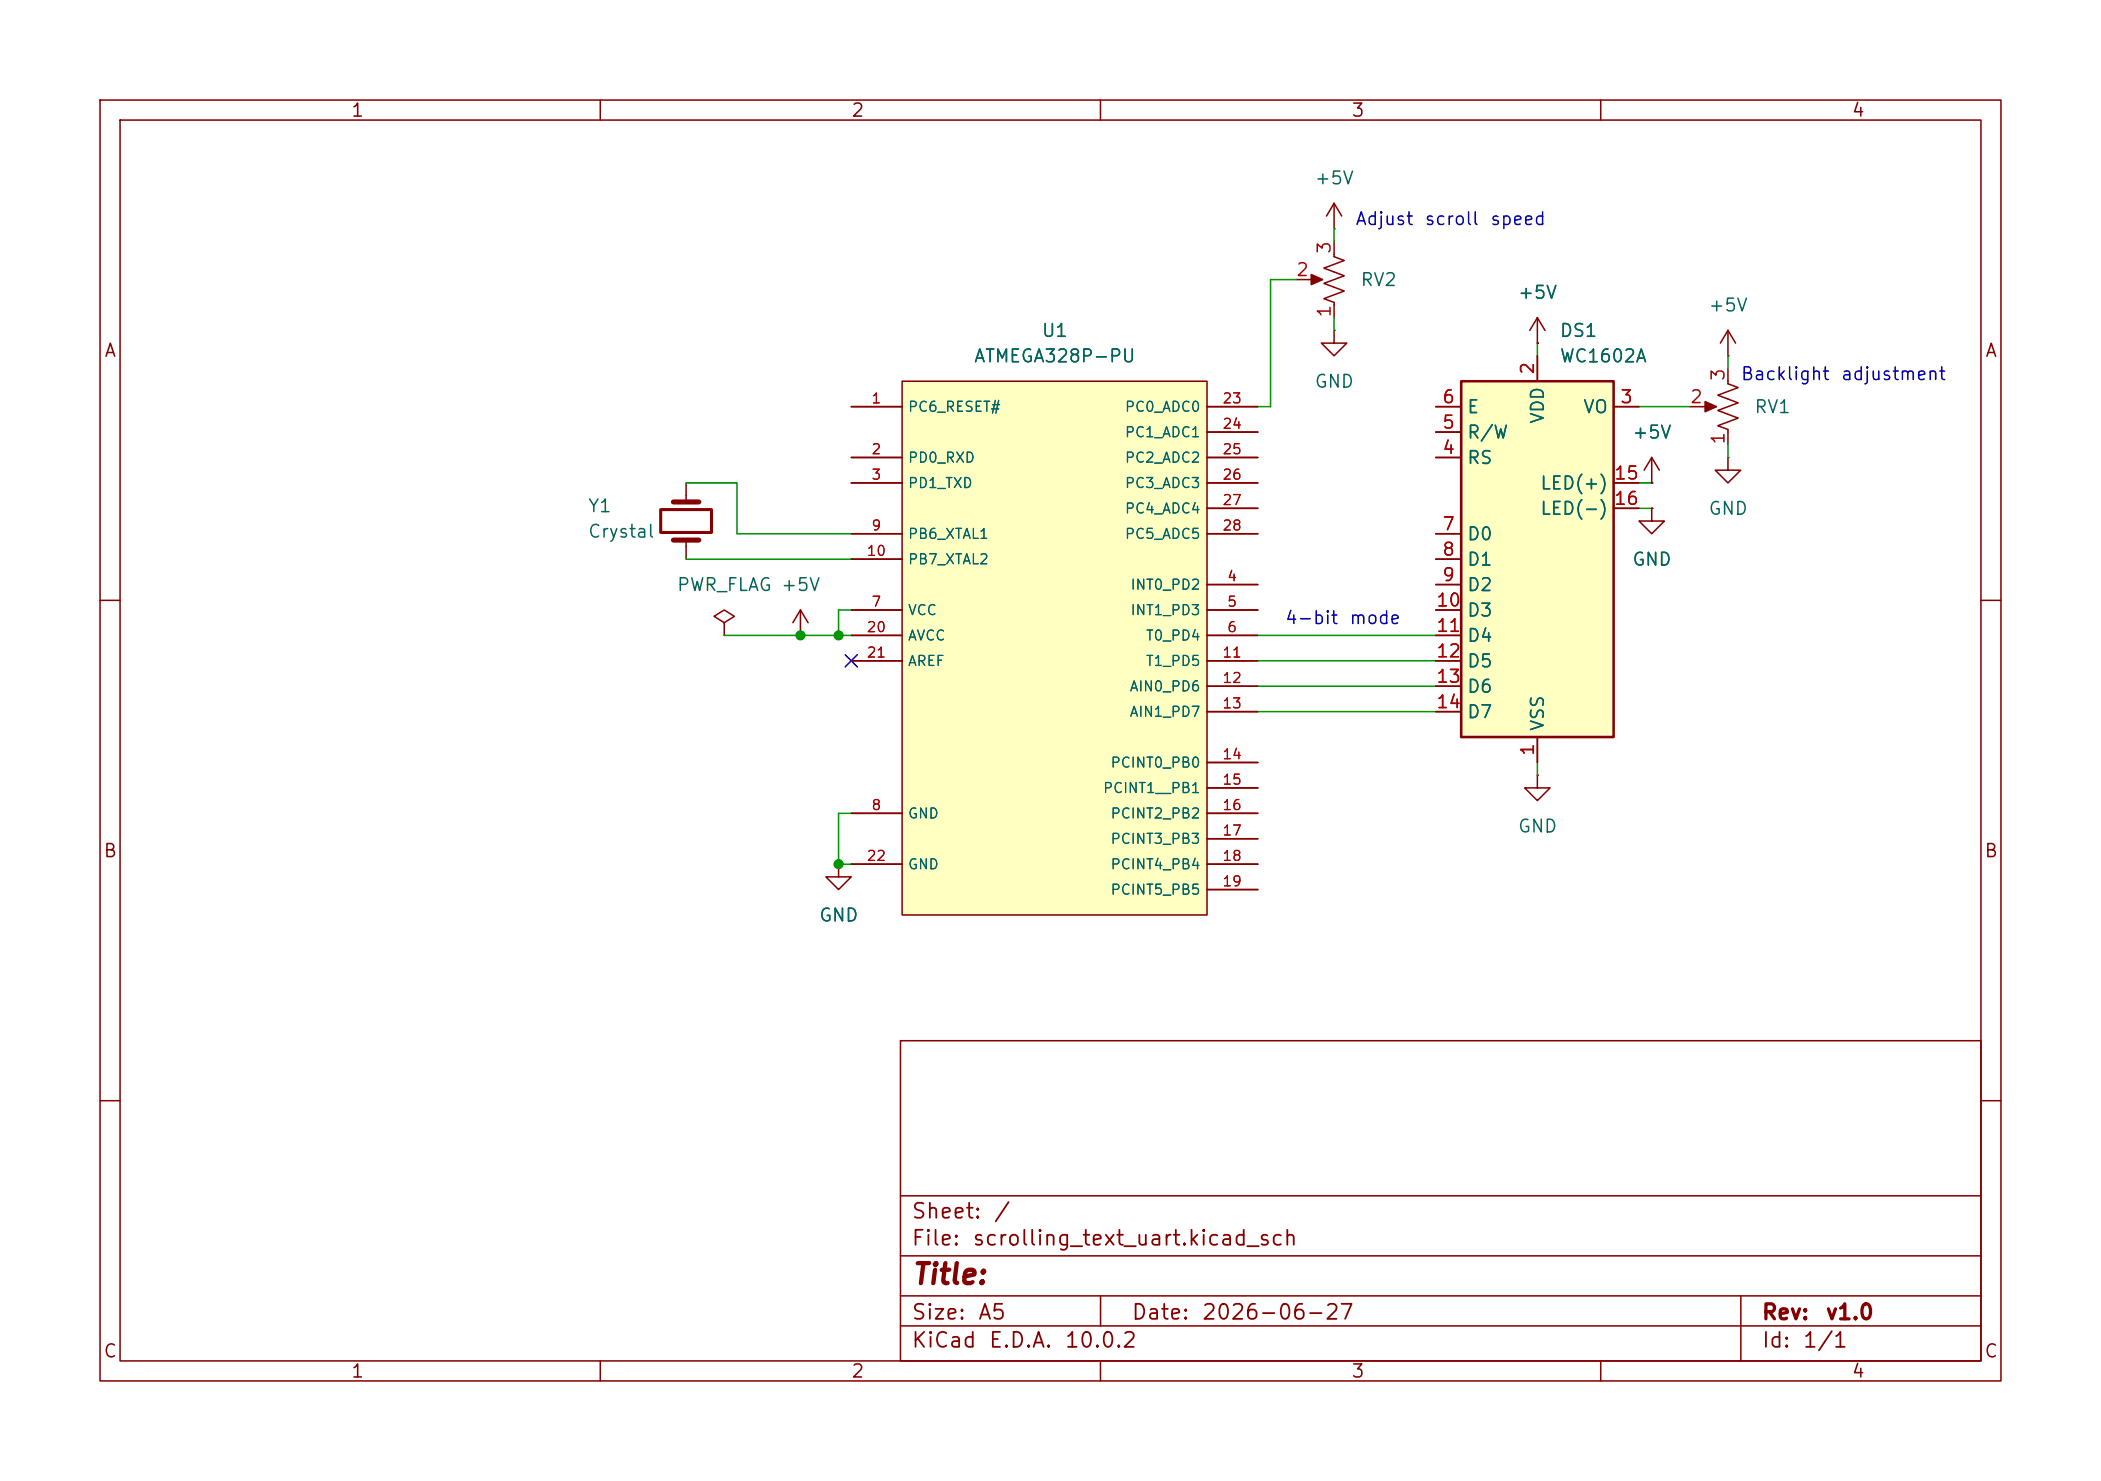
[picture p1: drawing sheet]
<svg xmlns="http://www.w3.org/2000/svg" width="210mm" height="148mm" viewBox="0 0 210 148" stroke-linecap="round" stroke-linejoin="round" font-family="sans-serif">
<g fill="none" stroke="#840000" stroke-width=".15">
<path d="M10 10h190v128h-190zM12 12h186v124h-186zM60 10v2M110 10v2M160 10v2M129.5 27.9h2.3M133.3 24.1v1.6l1.1 .3-2.1 .8 2.1 .8-2.1 .7 2.1 .8-2.1 .7 1 .4v1.6M172.7 35.6h.1M172.7 33l-.7 1.3M172.7 33l.8 1.3M172.7 33v2.6M165.1 50.8v1.3h1.3l-1.3 1.2-1.3-1.2h1.3"/>
<path d="M165.1 50.8h.1M10 60h2M198 60h2M10 110h2M90 104h108v32h-108zM90 119.5h108M198 110h2M60 136v2M90 132.5h108M90 129.5h108M90 125.5h108M110 136v2"/>
<path d="M110 129.5v3M160 136v2M174 129.5v6.5"/>
</g>
<path d="M131.1 27.4l1.1 .5-1.1 .5z" fill="#840000" stroke="#840000" stroke-width=".15"/>
<path d="M146 38.1h15.3v35.6h-15.3z" fill="#ffffc2"/>
<path d="M146 38.1h15.3v35.6h-15.3z" fill="none" stroke="#840000" stroke-width=".25"/>
<g fill="none" stroke="#840000" stroke-width=".15">
<path d="M153.7 35.6v2.5M172.7 36.8v1.6l1 .3-2 .8 2 .8-2 .7 2 .8-2 .7 1 .4v1.6M68.6 48.3v1.9M68.6 54v1.9M143.5 40.6h2.5M143.5 45.7h2.5M143.5 43.2h2.5M143.5 53.3h2.5M143.5 55.9h2.5M143.5 58.4h2.5M161.3 40.6h2.5M161.3 48.3h2.5"/>
<path d="M161.3 50.8h2.5M168.9 40.6h2.3M172.7 45.7v1.3h1.3l-1.3 1.3-1.3-1.3h1.3M172.7 45.7h.1M143.5 61h2.5M143.5 63.5h2.5M143.5 66h2.5M143.5 68.6h2.5M143.5 71.1h2.5M153.7 73.7v2.5"/>
</g>
<path d="M67.3 54h2.5M67.3 50.2h2.5" fill="none" stroke="#840000" stroke-width=".51"/>
<path d="M66 50.9h5.1v2.3h-5.1z" fill="none" stroke="#840000" stroke-width=".3"/>
<path d="M170.4 40.1l1.2 .5-1.2 .5z" fill="#840000" stroke="#840000" stroke-width=".15"/>
<path d="M90.2 38.1h30.4v53.3h-30.4z" fill="#ffffc2"/>
<g fill="none" stroke="#840000" stroke-width=".15">
<path d="M90.2 38.1h30.4v53.3h-30.4zM133.3 33v1.3h1.3l-1.3 1.3-1.2-1.3h1.2M133.3 33h.1M133.3 22.9h.1M133.3 20.3l-.7 1.3M133.3 20.3l.8 1.3M133.3 20.3v2.6M153.7 34.3h.1M153.7 31.8l-.8 1.2M153.7 31.8l.7 1.2M153.7 31.8v2.5M153.7 35.6v2.5"/>
<path d="M85.1 40.6h5.1M85.1 45.7h5.1M85.1 48.3h5.1M85.1 53.3h5.1M85.1 55.9h5.1M120.6 40.6h5.1M120.6 45.7h5.1M120.6 48.3h5.1M120.6 58.4h5.1M120.6 53.3h5.1M120.6 43.2h5.1M120.6 50.8h5.1"/>
<path d="M143.5 40.6h2.5M143.5 45.7h2.5M143.5 58.4h2.5M143.5 53.3h2.5M143.5 55.9h2.5M143.5 43.2h2.5M161.3 40.6h2.5M161.3 48.3h2.5M161.3 50.8h2.5M165.1 48.3h.1M165.1 50.8h.1M165.1 45.7l-.8 1.3"/>
<path d="M165.1 45.7l.8 1.3M165.1 45.7v2.6M72.4 62.2l1-.6-1-.6-1 .6 1 .6v1.3M72.4 63.5h.1M80 63.5h.1M80 61l-.8 1.2M80 61l.8 1.2M80 61v2.5M85.1 61h5.1M85.1 63.5h5.1M85.1 66h5.1M120.6 61h5.1"/>
<path d="M120.6 63.5h5.1M120.6 66h5.1M120.6 68.6h5.1M120.6 71.1h5.1M120.6 76.2h5.1M120.6 78.7h5.1M143.5 61h2.5M143.5 63.5h2.5M143.5 66h2.5M143.5 68.6h2.5M143.5 71.1h2.5M153.7 77.5v1.2h1.2l-1.2 1.3-1.3-1.3h1.3"/>
<path d="M153.7 77.5h.1M153.7 73.7v2.5M83.8 86.4v1.2h1.3l-1.3 1.3-1.3-1.3h1.3M83.8 86.4h.1M85.1 81.3h5.1M85.1 86.4h5.1M120.6 81.3h5.1M120.6 83.8h5.1M120.6 86.4h5.1M120.6 88.9h5.1"/>
</g>
<g fill="none" stroke="#009600" stroke-width=".15">
<path d="M129.5 27.9h-2.5v12.7h-1.3M133.3 22.9v1.2M133.3 31.8v1.2M153.7 34.3v1.3M172.7 35.6v1.2M68.6 48.3h5.1v5h11.4M68.6 55.9h16.5M163.8 40.6h5.1M163.8 48.3h1.3M163.8 50.8h1.3M172.7 44.5v1.2M72.4 63.5h12.7"/>
<path d="M85.1 61h-1.3v2.5M125.7 68.6h17.8M125.7 71.1h17.8M125.7 63.5h17.8M125.7 66h17.8M153.7 76.2v1.3M85.1 81.3h-1.3v5.1h1.3"/>
</g>
<path d="M84.5 65.4l1.2 1.2M85.7 65.4l-1.2 1.2" fill="none" stroke="#000084" stroke-width=".15"/>
<g fill="#009600" stroke="#009600" stroke-width=".1">
<circle cx="83.8" cy="86.4" r=".46"/>
<circle cx="83.8" cy="63.5" r=".46"/>
<circle cx="80" cy="63.5" r=".46"/>
</g>
<text font-size="2" fill="#840000" x="91" y="128.8">Title:</text>
<g font-size="1.5" fill="#840000">
<text x="91" y="124.9">File:</text>
<text x="91" y="122.2">Sheet:</text>
<text x="97.1" y="124.9">scrolling_text_uart.kicad_sch</text>
<text x="99.2" y="122.2">/</text>
<text x="91" y="135.1">KiCad</text>
<text x="91" y="132.3">Size:</text>
<text x="97.7" y="132.3">A5</text>
<text x="98.7" y="135.1">E.D.A.</text>
<text x="106.3" y="135.1">10.0.2</text>
<text x="113" y="132.3">Date:</text>
<text x="120" y="132.3">2026-06-27</text>
<text x="176" y="132.3">Rev:</text>
<text x="176" y="135.1">Id:</text>
<text x="180.1" y="135.1">1/1</text>
<text x="182.4" y="132.3">v1.0</text>
</g>
<g font-size="1.3" fill="#840000">
<text x="35" y="12">1</text>
<text x="85" y="12">2</text>
<text x="135" y="12">3</text>
<text x="185" y="12">4</text>
<text x="10.3" y="36">A</text>
<text x="198.4" y="36">A</text>
<text x="10.3" y="86">B</text>
<text x="198.3" y="86">B</text>
<text x="10.3" y="136">C</text>
<text x="198.3" y="136">C</text>
<text x="35" y="138">1</text>
<text x="85" y="138">2</text>
<text x="135" y="138">3</text>
<text x="185" y="138">4</text>
</g>
<g font-size="1.3" fill="#006464">
<text x="131.3" y="18.8">+5V</text>
<text x="135.9" y="28.9">RV2</text>
<text x="104" y="34">U1</text>
<text x="151.6" y="30.2">+5V</text>
<text x="155.8" y="34">DS1</text>
<text x="170.7" y="31.5">+5V</text>
<text x="97.3" y="36.5">ATMEGA328P-PU</text>
<text x="131.3" y="39.1">GND</text>
<text x="146.6" y="41.6">E</text>
<text x="155.8" y="36.5">WC1602A</text>
<text x="158.2" y="41.6">VO</text>
<text x="175.3" y="41.6">RV1</text>
<text x="146.6" y="46.7">RS</text>
<text x="146.6" y="44.2">R/W</text>
<text x="154.6" y="42.4" transform="rotate(-90 154.6 42.4)">VDD</text>
<text x="163.1" y="44.2">+5V</text>
<text x="58.7" y="51.5">Y1</text>
<text x="153.9" y="49.2">LED(+)</text>
<text x="153.9" y="51.8">LED(-)</text>
<text x="170.7" y="51.8">GND</text>
<text x="58.7" y="54.1">Crystal</text>
<text x="67.6" y="59.4">PWR_FLAG +5V</text>
<text x="146.6" y="54.3">D0</text>
<text x="146.6" y="56.9">D1</text>
<text x="146.6" y="59.4">D2</text>
<text x="163.1" y="56.9">GND</text>
<text x="146.6" y="61.9">D3</text>
<text x="146.6" y="64.5">D4</text>
<text x="146.6" y="67">D5</text>
<text x="146.6" y="69.6">D6</text>
<text x="146.6" y="72.1">D7</text>
<text x="154.6" y="73.2" transform="rotate(-90 154.6 73.2)">VSS</text>
<text x="151.6" y="83.5">GND</text>
<text x="81.8" y="92.4">GND</text>
</g>
<g font-size="1.3" fill="#0000c2">
<text x="135.4" y="22.8">Adjust</text>
<text x="142.3" y="22.8">scroll</text>
<text x="148.9" y="22.8">speed</text>
<text x="173.9" y="38.3">Backlight</text>
<text x="183.9" y="38.3">adjustment</text>
<text x="128.4" y="62.7">4-bit</text>
<text x="134.8" y="62.7">mode</text>
</g>
<g font-size="1.3" fill="#a90000">
<text x="129.5" y="27.9">2</text>
<text x="133.3" y="25.5" transform="rotate(-90 133.3 25.5)">3</text>
<text x="133.3" y="31.8" transform="rotate(-90 133.3 31.8)">1</text>
<text x="144.1" y="40.6">6</text>
<text x="153.6" y="37.5" transform="rotate(-90 153.6 37.5)">2</text>
<text x="161.9" y="40.6">3</text>
<text x="168.8" y="40.6">2</text>
<text x="172.7" y="38.2" transform="rotate(-90 172.7 38.2)">3</text>
<text x="144.1" y="45.7">4</text>
<text x="144.1" y="43.2">5</text>
<text x="172.7" y="44.5" transform="rotate(-90 172.7 44.5)">1</text>
<text x="144.1" y="53.3">7</text>
<text x="161.2" y="48.2">15</text>
<text x="161.2" y="50.8">16</text>
<text x="144.1" y="55.9">8</text>
<text x="144.1" y="58.4">9</text>
<text x="143.5" y="60.9">10</text>
<text x="143.5" y="63.5">11</text>
<text x="143.5" y="66">12</text>
<text x="143.5" y="68.6">13</text>
<text x="143.5" y="71.1">14</text>
<text x="153.6" y="75.6" transform="rotate(-90 153.6 75.6)">1</text>
</g>
<g font-size="1" fill="#a90000">
<text x="87" y="40.6">1</text>
<text x="122.1" y="40.6">23</text>
<text x="87" y="45.6">2</text>
<text x="122.1" y="43.1">24</text>
<text x="122.1" y="45.6">25</text>
<text x="87" y="48.2">3</text>
<text x="87" y="53.3">9</text>
<text x="122.1" y="48.2">26</text>
<text x="122.1" y="50.7">27</text>
<text x="122.1" y="53.3">28</text>
<text x="86.5" y="55.8">10</text>
<text x="122.6" y="58.3">4</text>
<text x="86.5" y="63.4">20</text>
<text x="86.5" y="66">21</text>
<text x="87" y="60.9">7</text>
<text x="122.1" y="66">11</text>
<text x="122.6" y="60.9">5</text>
<text x="122.6" y="63.4">6</text>
<text x="122.1" y="68.5">12</text>
<text x="122.1" y="71">13</text>
<text x="122.1" y="76.1">14</text>
<text x="87" y="81.2">8</text>
<text x="122.1" y="78.7">15</text>
<text x="122.1" y="81.2">16</text>
<text x="122.1" y="83.7">17</text>
<text x="86.5" y="86.3">22</text>
<text x="122.1" y="86.3">18</text>
<text x="122.1" y="88.8">19</text>
</g>
<g font-size="1" fill="#006464">
<text x="90.7" y="41.4">PC6_RESET#</text>
<text x="112.4" y="41.4">PC0_ADC0</text>
<text x="90.7" y="46.5">PD0_RXD</text>
<text x="112.4" y="43.9">PC1_ADC1</text>
<text x="112.4" y="46.5">PC2_ADC2</text>
<text x="90.7" y="49">PD1_TXD</text>
<text x="112.4" y="49">PC3_ADC3</text>
<text x="112.4" y="51.6">PC4_ADC4</text>
<text x="90.7" y="54.1">PB6_XTAL1</text>
<text x="90.7" y="56.6">PB7_XTAL2</text>
<text x="112.4" y="54.1">PC5_ADC5</text>
<text x="112.9" y="59.2">INT0_PD2</text>
<text x="90.7" y="61.7">VCC</text>
<text x="90.7" y="64.3">AVCC</text>
<text x="112.9" y="61.7">INT1_PD3</text>
<text x="114.5" y="64.3">T0_PD4</text>
<text x="90.7" y="66.8">AREF</text>
<text x="112.8" y="69.3">AIN0_PD6</text>
<text x="112.8" y="71.9">AIN1_PD7</text>
<text x="114.5" y="66.8">T1_PD5</text>
<text x="110.9" y="77">PCINT0_PB0</text>
<text x="90.7" y="82">GND</text>
<text x="110.2" y="79.5">PCINT1__PB1</text>
<text x="110.9" y="82">PCINT2_PB2</text>
<text x="90.7" y="87.1">GND</text>
<text x="110.9" y="84.6">PCINT3_PB3</text>
<text x="110.9" y="87.1">PCINT4_PB4</text>
<text x="110.9" y="89.7">PCINT5_PB5</text>
</g>
</svg>
